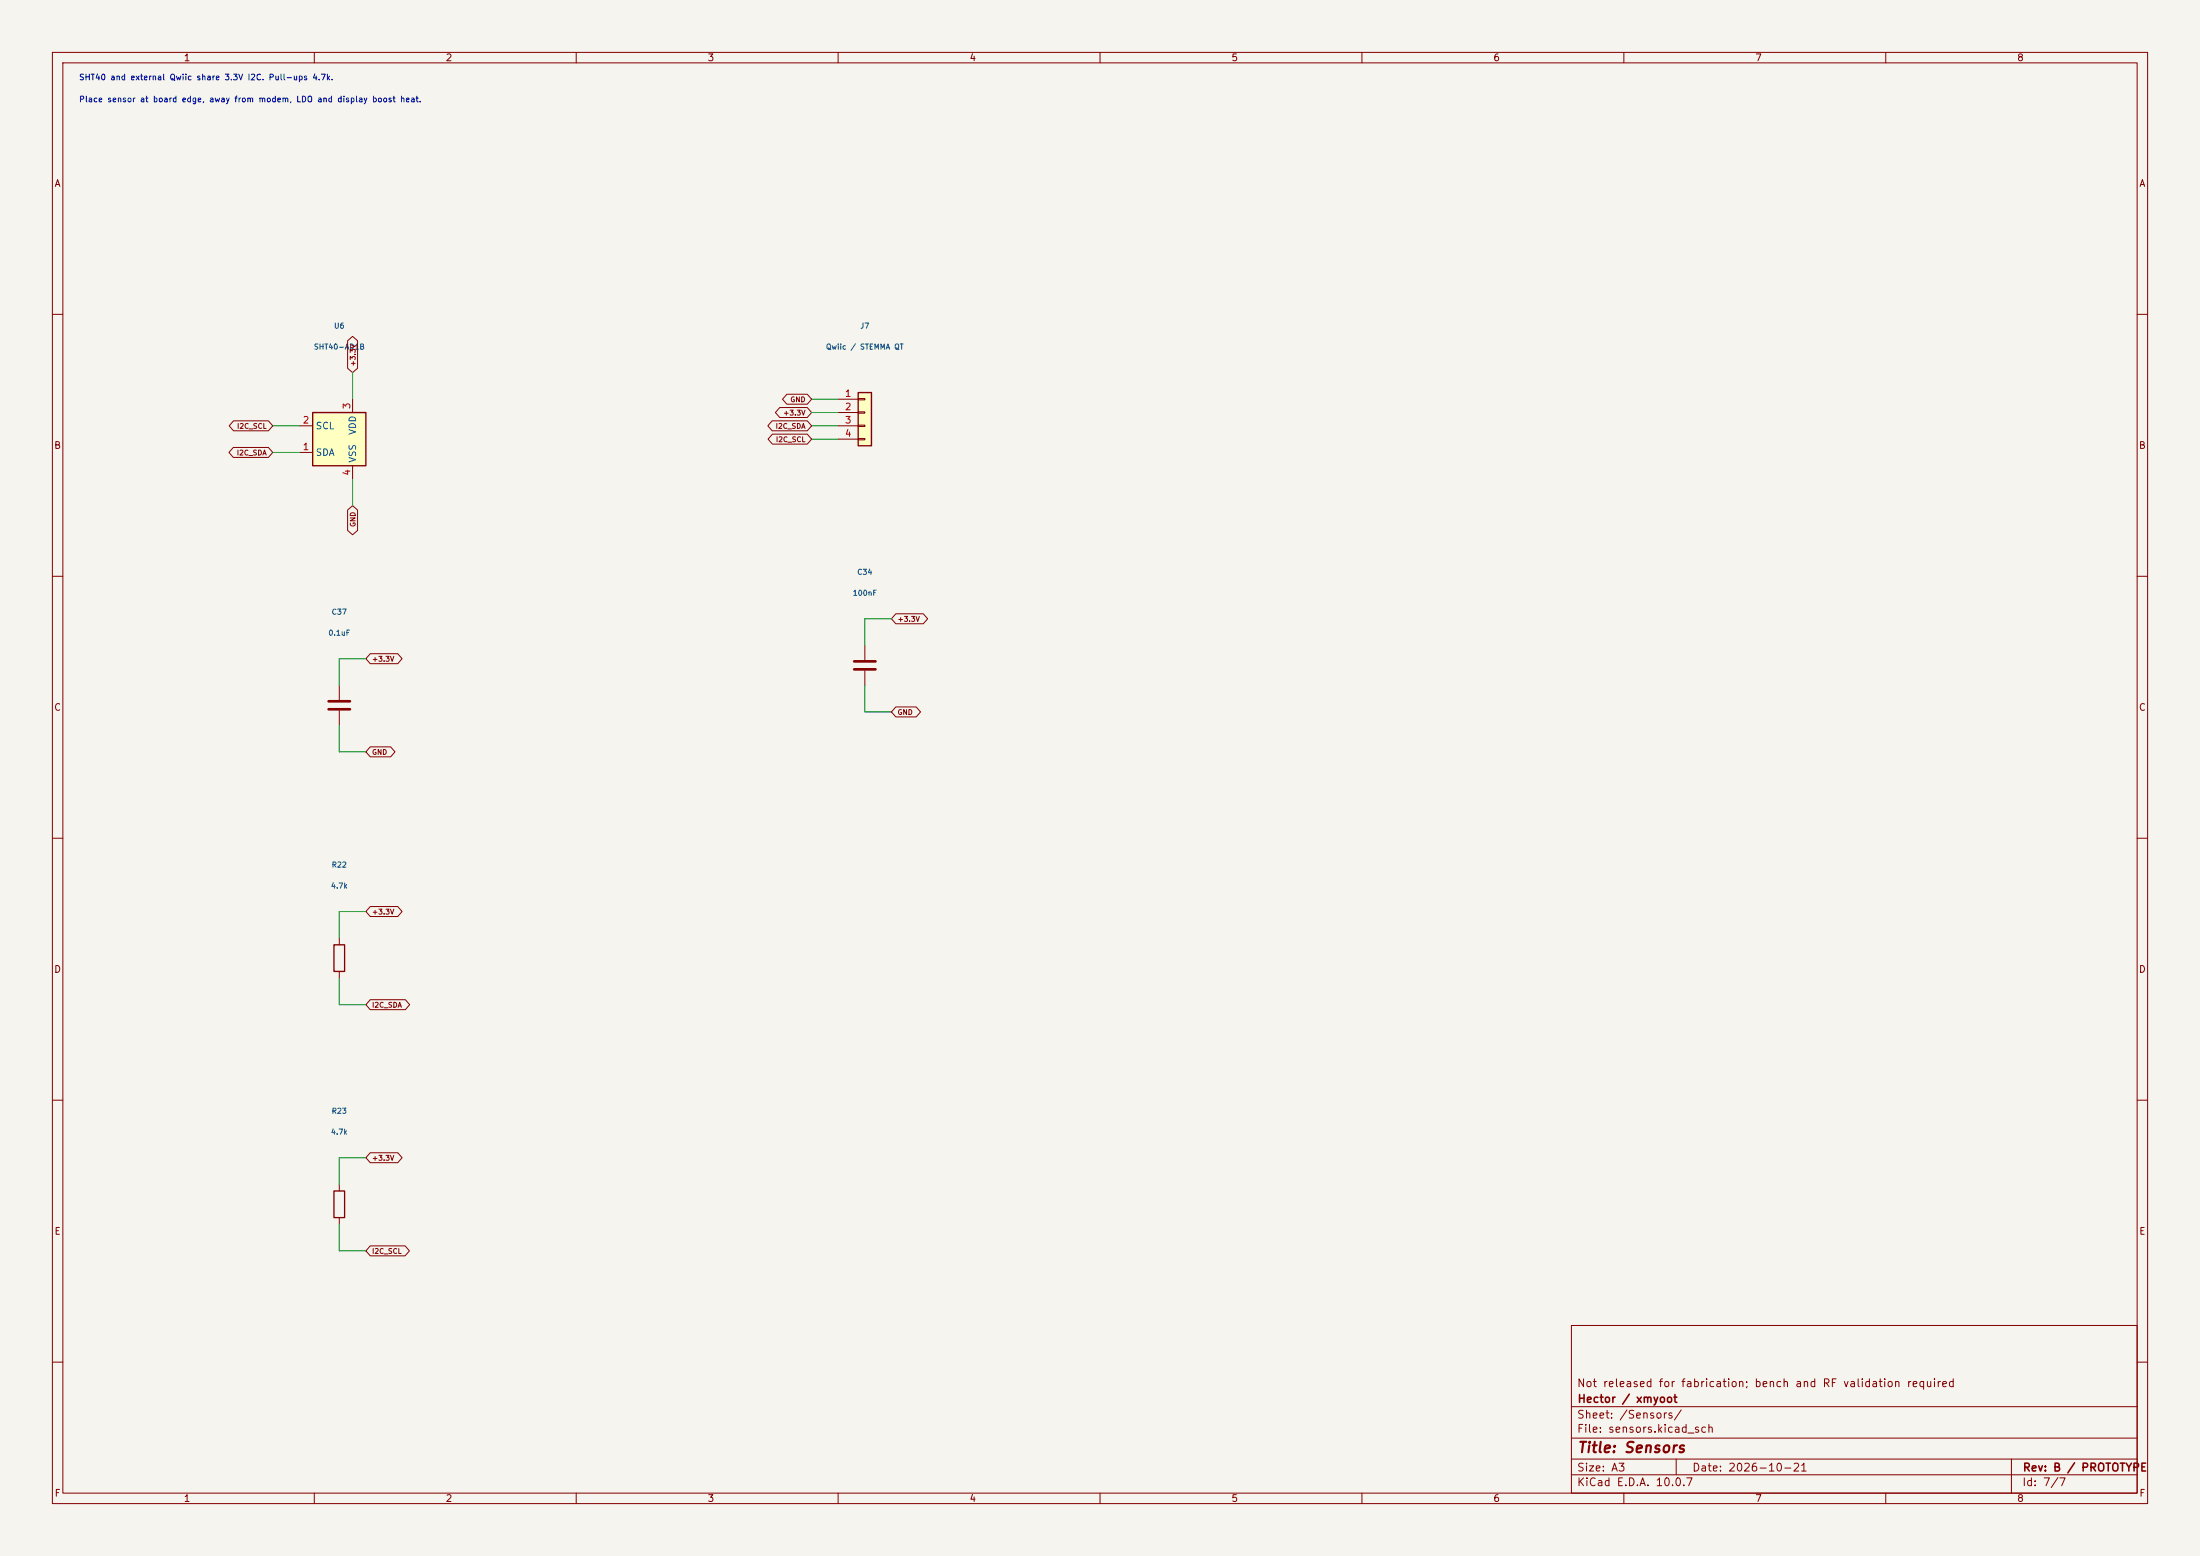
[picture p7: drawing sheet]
(kicad_sch
 (version 20260306)
 (generator "eeschema")
 (generator_version "10.0")
 (paper "A3")
 (title_block
  (title "Sensors")
  (date "2026-10-21")
  (rev "B / PROTOTYPE")
  (company "Hector / xmyoot")
  (comment 1 "Not released for fabrication; bench and RF validation required"))
 (lib_symbols
  (symbol "Connector_Generic:Conn_01x04"
   (pin_names
    (offset 1.016) (hide yes)) (exclude_from_sim no) (in_bom yes) (on_board yes)
   (in_pos_files yes)
   (duplicate_pin_numbers_are_jumpers no)
   (property "Reference" "J" (at 0 5.08 0) (show_name no) (do_not_autoplace no) (effects (font (size 1.27 1.27))))
   (property "Value" "Conn_01x04" (at 0 -7.62 0) (show_name no) (do_not_autoplace no) (effects (font (size 1.27 1.27))))
   (property "Footprint" "" (at 0 0 0) (show_name no) (do_not_autoplace no) (hide yes) (effects (font (size 1.27 1.27))))
   (property "Datasheet" "" (at 0 0 0) (show_name no) (do_not_autoplace no) (hide yes) (effects (font (size 1.27 1.27))))
   (property "Description" "Generic connector, single row, 01x04, script generated (kicad-library-utils/schlib/autogen/connector/)" (at 0 0 0) (show_name no) (do_not_autoplace no) (hide yes) (effects (font (size 1.27 1.27))))
   (symbol "Conn_01x04_1_1"
    (rectangle (start -1.27 3.81) (end 1.27 -6.35) (stroke (width 0.254) (type default)) (fill (type background)))
    (rectangle (start -1.27 2.667) (end 0 2.413) (stroke (width 0.1524) (type default)) (fill (type none)))
    (rectangle (start -1.27 0.127) (end 0 -0.127) (stroke (width 0.1524) (type default)) (fill (type none)))
    (rectangle (start -1.27 -2.413) (end 0 -2.667) (stroke (width 0.1524) (type default)) (fill (type none)))
    (rectangle (start -1.27 -4.953) (end 0 -5.207) (stroke (width 0.1524) (type default)) (fill (type none)))
    (pin passive line (at -5.08 2.54 0) (length 3.81) (name "Pin_1" (effects (font (size 1.27 1.27)))) (number "1" (effects (font (size 1.27 1.27)))))
    (pin passive line (at -5.08 0 0) (length 3.81) (name "Pin_2" (effects (font (size 1.27 1.27)))) (number "2" (effects (font (size 1.27 1.27)))))
    (pin passive line (at -5.08 -2.54 0) (length 3.81) (name "Pin_3" (effects (font (size 1.27 1.27)))) (number "3" (effects (font (size 1.27 1.27)))))
    (pin passive line (at -5.08 -5.08 0) (length 3.81) (name "Pin_4" (effects (font (size 1.27 1.27)))) (number "4" (effects (font (size 1.27 1.27))))))
   (embedded_fonts no))
  (symbol "Device:C"
   (pin_numbers (hide yes))
   (pin_names
    (offset 0.254)) (exclude_from_sim no) (in_bom yes) (on_board yes)
   (in_pos_files yes)
   (duplicate_pin_numbers_are_jumpers no)
   (property "Reference" "C" (at 0.635 2.54 0) (show_name no) (do_not_autoplace no) (effects (font (size 1.27 1.27)) (justify left)))
   (property "Value" "C" (at 0.635 -2.54 0) (show_name no) (do_not_autoplace no) (effects (font (size 1.27 1.27)) (justify left)))
   (property "Footprint" "" (at 0.9652 -3.81 0) (show_name no) (do_not_autoplace no) (hide yes) (effects (font (size 1.27 1.27))))
   (property "Datasheet" "" (at 0 0 0) (show_name no) (do_not_autoplace no) (hide yes) (effects (font (size 1.27 1.27))))
   (property "Description" "Unpolarized capacitor" (at 0 0 0) (show_name no) (do_not_autoplace no) (hide yes) (effects (font (size 1.27 1.27))))
   (symbol "C_0_1"
    (polyline (pts (xy -2.032 0.762) (xy 2.032 0.762)) (stroke (width 0.508) (type default)) (fill (type none)))
    (polyline (pts (xy -2.032 -0.762) (xy 2.032 -0.762)) (stroke (width 0.508) (type default)) (fill (type none))))
   (symbol "C_1_1"
    (pin passive line (at 0 3.81 270) (length 2.794) (name "" (effects (font (size 1.27 1.27)))) (number "1" (effects (font (size 1.27 1.27)))))
    (pin passive line (at 0 -3.81 90) (length 2.794) (name "" (effects (font (size 1.27 1.27)))) (number "2" (effects (font (size 1.27 1.27))))))
   (embedded_fonts no))
  (symbol "Device:R"
   (pin_numbers (hide yes))
   (pin_names
    (offset 0)) (exclude_from_sim no) (in_bom yes) (on_board yes)
   (in_pos_files yes)
   (duplicate_pin_numbers_are_jumpers no)
   (property "Reference" "R" (at 2.032 0 90) (show_name no) (do_not_autoplace no) (effects (font (size 1.27 1.27))))
   (property "Value" "R" (at 0 0 90) (show_name no) (do_not_autoplace no) (effects (font (size 1.27 1.27))))
   (property "Footprint" "" (at -1.778 0 90) (show_name no) (do_not_autoplace no) (hide yes) (effects (font (size 1.27 1.27))))
   (property "Datasheet" "" (at 0 0 0) (show_name no) (do_not_autoplace no) (hide yes) (effects (font (size 1.27 1.27))))
   (property "Description" "Resistor" (at 0 0 0) (show_name no) (do_not_autoplace no) (hide yes) (effects (font (size 1.27 1.27))))
   (symbol "R_0_1"
    (rectangle (start -1.016 -2.54) (end 1.016 2.54) (stroke (width 0.254) (type default)) (fill (type none))))
   (symbol "R_1_1"
    (pin passive line (at 0 3.81 270) (length 1.27) (name "" (effects (font (size 1.27 1.27)))) (number "1" (effects (font (size 1.27 1.27)))))
    (pin passive line (at 0 -3.81 90) (length 1.27) (name "" (effects (font (size 1.27 1.27)))) (number "2" (effects (font (size 1.27 1.27))))))
   (embedded_fonts no))
  (symbol "Sensor_Humidity:SHT4x" (exclude_from_sim no) (in_bom yes) (on_board yes)
   (in_pos_files yes)
   (duplicate_pin_numbers_are_jumpers no)
   (property "Reference" "U" (at 0 8.89 0) (show_name no) (do_not_autoplace no) (effects (font (size 1.27 1.27)) (justify right)))
   (property "Value" "SHT4x" (at 0 6.35 0) (show_name no) (do_not_autoplace no) (effects (font (size 1.27 1.27)) (justify right)))
   (property "Footprint" "Sensor_Humidity:Sensirion_DFN-4_1.5x1.5mm_P0.8mm_SHT4x_NoCentralPad" (at 3.81 -6.35 0) (show_name no) (do_not_autoplace no) (hide yes) (effects (font (size 1.27 1.27)) (justify left)))
   (property "Datasheet" "https://sensirion.com/media/documents/33FD6951/624C4357/Datasheet_SHT4x.pdf" (at 3.81 -8.89 0) (show_name no) (do_not_autoplace no) (hide yes) (effects (font (size 1.27 1.27)) (justify left)))
   (property "Description" "Digital Humidity and Temperature Sensor, \\u00b11%RH, \\u00b10.1\\u00b0C, I2C, 1.08-3.6V, 16bit, DFN-4" (at 0 0 0) (show_name no) (do_not_autoplace no) (hide yes) (effects (font (size 1.27 1.27))))
   (symbol "SHT4x_1_1"
    (rectangle (start -5.08 5.08) (end 5.08 -5.08) (stroke (width 0.254) (type default)) (fill (type background)))
    (pin bidirectional line (at -7.62 -2.54 0) (length 2.54) (name "SDA" (effects (font (size 1.27 1.27)))) (number "1" (effects (font (size 1.27 1.27)))))
    (pin input line (at -7.62 2.54 0) (length 2.54) (name "SCL" (effects (font (size 1.27 1.27)))) (number "2" (effects (font (size 1.27 1.27)))))
    (pin power_in line (at 2.54 7.62 270) (length 2.54) (name "VDD" (effects (font (size 1.27 1.27)))) (number "3" (effects (font (size 1.27 1.27)))))
    (pin power_in line (at 2.54 -7.62 90) (length 2.54) (name "VSS" (effects (font (size 1.27 1.27)))) (number "4" (effects (font (size 1.27 1.27))))))
   (embedded_fonts no)))
 (text "Place sensor at board edge, away from modem, LDO and display boost heat."
  (exclude_from_sim no)
  (at 15 19.2 0)
  (effects (font (size 1.1 1.1)) (justify left)))
 (text "SHT40 and external Qwiic share 3.3V I2C. Pull-ups 4.7k."
  (exclude_from_sim no)
  (at 15 15 0)
  (effects (font (size 1.1 1.1)) (justify left)))
 (wire
  (pts (xy 64.77 233.68) (xy 64.77 238.76))
  (stroke (width 0) (type default)))
 (wire
  (pts (xy 160.02 83.82) (xy 154.94 83.82))
  (stroke (width 0) (type default)))
 (wire
  (pts (xy 64.77 179.07) (xy 64.77 173.99))
  (stroke (width 0) (type default)))
 (wire
  (pts (xy 64.77 191.77) (xy 69.85 191.77))
  (stroke (width 0) (type default)))
 (wire
  (pts (xy 67.31 91.44) (xy 67.31 96.52))
  (stroke (width 0) (type default)))
 (wire
  (pts (xy 160.02 81.28) (xy 154.94 81.28))
  (stroke (width 0) (type default)))
 (wire
  (pts (xy 64.77 130.81) (xy 64.77 125.73))
  (stroke (width 0) (type default)))
 (wire
  (pts (xy 64.77 173.99) (xy 69.85 173.99))
  (stroke (width 0) (type default)))
 (wire
  (pts (xy 64.77 238.76) (xy 69.85 238.76))
  (stroke (width 0) (type default)))
 (wire
  (pts (xy 57.15 81.28) (xy 52.07 81.28))
  (stroke (width 0) (type default)))
 (wire
  (pts (xy 64.77 125.73) (xy 69.85 125.73))
  (stroke (width 0) (type default)))
 (wire
  (pts (xy 64.77 143.51) (xy 69.85 143.51))
  (stroke (width 0) (type default)))
 (wire
  (pts (xy 165.1 130.81) (xy 165.1 135.89))
  (stroke (width 0) (type default)))
 (wire
  (pts (xy 64.77 226.06) (xy 64.77 220.98))
  (stroke (width 0) (type default)))
 (wire
  (pts (xy 160.02 78.74) (xy 154.94 78.74))
  (stroke (width 0) (type default)))
 (wire
  (pts (xy 67.31 76.2) (xy 67.31 71.12))
  (stroke (width 0) (type default)))
 (wire
  (pts (xy 165.1 123.19) (xy 165.1 118.11))
  (stroke (width 0) (type default)))
 (wire
  (pts (xy 165.1 118.11) (xy 170.18 118.11))
  (stroke (width 0) (type default)))
 (wire
  (pts (xy 64.77 138.43) (xy 64.77 143.51))
  (stroke (width 0) (type default)))
 (wire
  (pts (xy 57.15 86.36) (xy 52.07 86.36))
  (stroke (width 0) (type default)))
 (wire
  (pts (xy 165.1 135.89) (xy 170.18 135.89))
  (stroke (width 0) (type default)))
 (wire
  (pts (xy 64.77 220.98) (xy 69.85 220.98))
  (stroke (width 0) (type default)))
 (wire
  (pts (xy 64.77 186.69) (xy 64.77 191.77))
  (stroke (width 0) (type default)))
 (wire
  (pts (xy 160.02 76.2) (xy 154.94 76.2))
  (stroke (width 0) (type default)))
 (global_label "I2C_SDA"
  (shape bidirectional)
  (at 154.94 81.28 180)
  (fields_autoplaced yes)
  (effects (font (size 0.95 0.95)) (justify right))
  (property "Intersheetrefs" "${INTERSHEET_REFS}" (at 154.94 81.28 0) (hide yes) (show_name no) (do_not_autoplace no) (effects (font (size 1 1)))))
 (global_label "+3.3V"
  (shape bidirectional)
  (at 69.85 220.98 0)
  (fields_autoplaced yes)
  (effects (font (size 0.95 0.95)) (justify left))
  (property "Intersheetrefs" "${INTERSHEET_REFS}" (at 69.85 220.98 0) (hide yes) (show_name no) (do_not_autoplace no) (effects (font (size 1 1)))))
 (global_label "I2C_SCL"
  (shape bidirectional)
  (at 69.85 238.76 0)
  (fields_autoplaced yes)
  (effects (font (size 0.95 0.95)) (justify left))
  (property "Intersheetrefs" "${INTERSHEET_REFS}" (at 69.85 238.76 0) (hide yes) (show_name no) (do_not_autoplace no) (effects (font (size 1 1)))))
 (global_label "GND"
  (shape bidirectional)
  (at 170.18 135.89 0)
  (fields_autoplaced yes)
  (effects (font (size 0.95 0.95)) (justify left))
  (property "Intersheetrefs" "${INTERSHEET_REFS}" (at 170.18 135.89 0) (hide yes) (show_name no) (do_not_autoplace no) (effects (font (size 1 1)))))
 (global_label "GND"
  (shape bidirectional)
  (at 67.31 96.52 270)
  (fields_autoplaced yes)
  (effects (font (size 0.95 0.95)) (justify right))
  (property "Intersheetrefs" "${INTERSHEET_REFS}" (at 67.31 96.52 0) (hide yes) (show_name no) (do_not_autoplace no) (effects (font (size 1 1)))))
 (global_label "+3.3V"
  (shape bidirectional)
  (at 69.85 173.99 0)
  (fields_autoplaced yes)
  (effects (font (size 0.95 0.95)) (justify left))
  (property "Intersheetrefs" "${INTERSHEET_REFS}" (at 69.85 173.99 0) (hide yes) (show_name no) (do_not_autoplace no) (effects (font (size 1 1)))))
 (global_label "I2C_SCL"
  (shape bidirectional)
  (at 52.07 81.28 180)
  (fields_autoplaced yes)
  (effects (font (size 0.95 0.95)) (justify right))
  (property "Intersheetrefs" "${INTERSHEET_REFS}" (at 52.07 81.28 0) (hide yes) (show_name no) (do_not_autoplace no) (effects (font (size 1 1)))))
 (global_label "I2C_SDA"
  (shape bidirectional)
  (at 69.85 191.77 0)
  (fields_autoplaced yes)
  (effects (font (size 0.95 0.95)) (justify left))
  (property "Intersheetrefs" "${INTERSHEET_REFS}" (at 69.85 191.77 0) (hide yes) (show_name no) (do_not_autoplace no) (effects (font (size 1 1)))))
 (global_label "GND"
  (shape bidirectional)
  (at 154.94 76.2 180)
  (fields_autoplaced yes)
  (effects (font (size 0.95 0.95)) (justify right))
  (property "Intersheetrefs" "${INTERSHEET_REFS}" (at 154.94 76.2 0) (hide yes) (show_name no) (do_not_autoplace no) (effects (font (size 1 1)))))
 (global_label "+3.3V"
  (shape bidirectional)
  (at 154.94 78.74 180)
  (fields_autoplaced yes)
  (effects (font (size 0.95 0.95)) (justify right))
  (property "Intersheetrefs" "${INTERSHEET_REFS}" (at 154.94 78.74 0) (hide yes) (show_name no) (do_not_autoplace no) (effects (font (size 1 1)))))
 (global_label "+3.3V"
  (shape bidirectional)
  (at 67.31 71.12 90)
  (fields_autoplaced yes)
  (effects (font (size 0.95 0.95)) (justify left))
  (property "Intersheetrefs" "${INTERSHEET_REFS}" (at 67.31 71.12 0) (hide yes) (show_name no) (do_not_autoplace no) (effects (font (size 1 1)))))
 (global_label "I2C_SCL"
  (shape bidirectional)
  (at 154.94 83.82 180)
  (fields_autoplaced yes)
  (effects (font (size 0.95 0.95)) (justify right))
  (property "Intersheetrefs" "${INTERSHEET_REFS}" (at 154.94 83.82 0) (hide yes) (show_name no) (do_not_autoplace no) (effects (font (size 1 1)))))
 (global_label "I2C_SDA"
  (shape bidirectional)
  (at 52.07 86.36 180)
  (fields_autoplaced yes)
  (effects (font (size 0.95 0.95)) (justify right))
  (property "Intersheetrefs" "${INTERSHEET_REFS}" (at 52.07 86.36 0) (hide yes) (show_name no) (do_not_autoplace no) (effects (font (size 1 1)))))
 (global_label "+3.3V"
  (shape bidirectional)
  (at 69.85 125.73 0)
  (fields_autoplaced yes)
  (effects (font (size 0.95 0.95)) (justify left))
  (property "Intersheetrefs" "${INTERSHEET_REFS}" (at 69.85 125.73 0) (hide yes) (show_name no) (do_not_autoplace no) (effects (font (size 1 1)))))
 (global_label "GND"
  (shape bidirectional)
  (at 69.85 143.51 0)
  (fields_autoplaced yes)
  (effects (font (size 0.95 0.95)) (justify left))
  (property "Intersheetrefs" "${INTERSHEET_REFS}" (at 69.85 143.51 0) (hide yes) (show_name no) (do_not_autoplace no) (effects (font (size 1 1)))))
 (global_label "+3.3V"
  (shape bidirectional)
  (at 170.18 118.11 0)
  (fields_autoplaced yes)
  (effects (font (size 0.95 0.95)) (justify left))
  (property "Intersheetrefs" "${INTERSHEET_REFS}" (at 170.18 118.11 0) (hide yes) (show_name no) (do_not_autoplace no) (effects (font (size 1 1)))))
 (symbol
  (lib_id "Device:C")
  (at 165.1 127 0)
  (unit 1)
  (body_style 1)
  (exclude_from_sim no)
  (in_bom yes)
  (on_board yes)
  (in_pos_files yes)
  (dnp no)
  (property "Reference" "C34" (at 165.1 109.19 0) (show_name no) (do_not_autoplace no) (effects (font (size 1 1))))
  (property "Value" "100nF" (at 165.1 113.19 0) (show_name no) (do_not_autoplace no) (effects (font (size 1 1))))
  (property "Footprint" "Capacitor_SMD:C_0402_1005Metric" (at 165.1 127 0) (hide yes) (show_name no) (do_not_autoplace no) (effects (font (size 1 1))))
  (property "Datasheet" "" (at 165.1 127 0) (hide yes) (show_name no) (do_not_autoplace no) (effects (font (size 1 1))))
  (property "Description" "" (at 165.1 127 0) (show_name no) (do_not_autoplace no) (effects (font (size 1.27 1.27))))
  (pin "1")
  (pin "2"))
 (symbol
  (lib_id "Device:R")
  (at 64.77 182.88 0)
  (unit 1)
  (body_style 1)
  (exclude_from_sim no)
  (in_bom yes)
  (on_board yes)
  (in_pos_files yes)
  (dnp no)
  (property "Reference" "R22" (at 64.77 165.07 0) (show_name no) (do_not_autoplace no) (effects (font (size 1 1))))
  (property "Value" "4.7k" (at 64.77 169.07 0) (show_name no) (do_not_autoplace no) (effects (font (size 1 1))))
  (property "Footprint" "Resistor_SMD:R_0603_1608Metric" (at 64.77 182.88 0) (hide yes) (show_name no) (do_not_autoplace no) (effects (font (size 1 1))))
  (property "Datasheet" "" (at 64.77 182.88 0) (hide yes) (show_name no) (do_not_autoplace no) (effects (font (size 1 1))))
  (property "Description" "" (at 64.77 182.88 0) (show_name no) (do_not_autoplace no) (effects (font (size 1.27 1.27))))
  (pin "1")
  (pin "2"))
 (symbol
  (lib_id "Device:R")
  (at 64.77 229.87 0)
  (unit 1)
  (body_style 1)
  (exclude_from_sim no)
  (in_bom yes)
  (on_board yes)
  (in_pos_files yes)
  (dnp no)
  (property "Reference" "R23" (at 64.77 212.06 0) (show_name no) (do_not_autoplace no) (effects (font (size 1 1))))
  (property "Value" "4.7k" (at 64.77 216.06 0) (show_name no) (do_not_autoplace no) (effects (font (size 1 1))))
  (property "Footprint" "Resistor_SMD:R_0603_1608Metric" (at 64.77 229.87 0) (hide yes) (show_name no) (do_not_autoplace no) (effects (font (size 1 1))))
  (property "Datasheet" "" (at 64.77 229.87 0) (hide yes) (show_name no) (do_not_autoplace no) (effects (font (size 1 1))))
  (property "Description" "" (at 64.77 229.87 0) (show_name no) (do_not_autoplace no) (effects (font (size 1.27 1.27))))
  (pin "1")
  (pin "2"))
 (symbol
  (lib_id "Sensor_Humidity:SHT4x")
  (at 64.77 83.82 0)
  (unit 1)
  (body_style 1)
  (exclude_from_sim no)
  (in_bom yes)
  (on_board yes)
  (in_pos_files yes)
  (dnp no)
  (property "Reference" "U6" (at 64.77 62.2 0) (show_name no) (do_not_autoplace no) (effects (font (size 1 1))))
  (property "Value" "SHT40-AD1B" (at 64.77 66.2 0) (show_name no) (do_not_autoplace no) (effects (font (size 1 1))))
  (property "Footprint" "Sensor_Humidity:Sensirion_DFN-4_1.5x1.5mm_P0.8mm_SHT4x_NoCentralPad" (at 64.77 83.82 0) (hide yes) (show_name no) (do_not_autoplace no) (effects (font (size 1 1))))
  (property "Datasheet" "https://sensirion.com/media/documents/33FD6951/624C4357/Datasheet_SHT4x.pdf" (at 64.77 83.82 0) (hide yes) (show_name no) (do_not_autoplace no) (effects (font (size 1 1))))
  (property "Description" "" (at 64.77 83.82 0) (show_name no) (do_not_autoplace no) (effects (font (size 1.27 1.27))))
  (pin "2")
  (pin "1")
  (pin "3")
  (pin "4"))
 (symbol
  (lib_id "Connector_Generic:Conn_01x04")
  (at 165.1 78.74 0)
  (unit 1)
  (body_style 1)
  (exclude_from_sim no)
  (in_bom yes)
  (on_board yes)
  (in_pos_files yes)
  (dnp no)
  (property "Reference" "J7" (at 165.1 62.2 0) (show_name no) (do_not_autoplace no) (effects (font (size 1 1))))
  (property "Value" "Qwiic / STEMMA QT" (at 165.1 66.2 0) (show_name no) (do_not_autoplace no) (effects (font (size 1 1))))
  (property "Footprint" "Connector_JST:JST_SH_SM04B-SRSS-TB_1x04-1MP_P1.00mm_Horizontal" (at 165.1 78.74 0) (hide yes) (show_name no) (do_not_autoplace no) (effects (font (size 1 1))))
  (property "Datasheet" "" (at 165.1 78.74 0) (hide yes) (show_name no) (do_not_autoplace no) (effects (font (size 1 1))))
  (property "Description" "" (at 165.1 78.74 0) (show_name no) (do_not_autoplace no) (effects (font (size 1.27 1.27))))
  (pin "1")
  (pin "2")
  (pin "3")
  (pin "4"))
 (symbol
  (lib_id "Device:C")
  (at 64.77 134.62 0)
  (unit 1)
  (body_style 1)
  (exclude_from_sim no)
  (in_bom yes)
  (on_board yes)
  (in_pos_files yes)
  (dnp no)
  (property "Reference" "C37" (at 64.77 116.81 0) (show_name no) (do_not_autoplace no) (effects (font (size 1 1))))
  (property "Value" "0.1uF" (at 64.77 120.81 0) (show_name no) (do_not_autoplace no) (effects (font (size 1 1))))
  (property "Footprint" "Capacitor_SMD:C_0402_1005Metric" (at 64.77 134.62 0) (hide yes) (show_name no) (do_not_autoplace no) (effects (font (size 1 1))))
  (property "Datasheet" "" (at 64.77 134.62 0) (hide yes) (show_name no) (do_not_autoplace no) (effects (font (size 1 1))))
  (property "Description" "" (at 64.77 134.62 0) (show_name no) (do_not_autoplace no) (effects (font (size 1.27 1.27))))
  (pin "1")
  (pin "2")))
